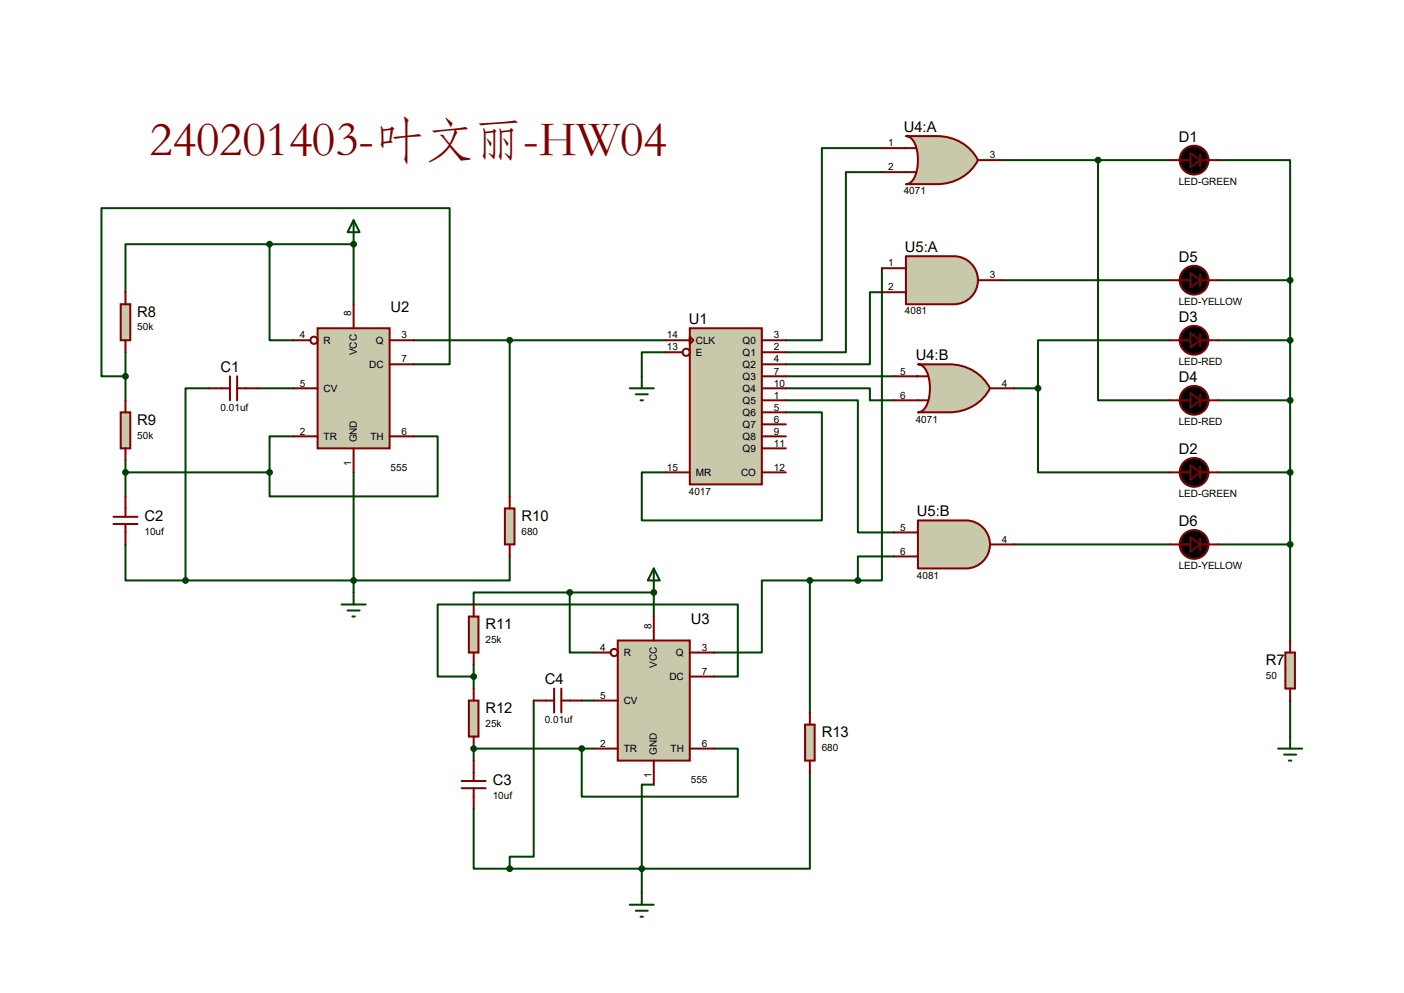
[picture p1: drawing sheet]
<svg xmlns="http://www.w3.org/2000/svg" width="297mm" height="210mm" viewBox="0 0 297 210" stroke-linecap="round" stroke-linejoin="round" font-family="sans-serif">
<g fill="none" stroke="#004000" stroke-width=".42">
<path d="M186.6 31.3h-12.7v40.7h-7.7M186.6 36.4h-7.7v38.1h-12.7M74.8 51.6v12.7M186.6 56.7v66.1h-5.1v-5.1h7.6M212 59.3h35.5M140.8 74.5h-5v5.1M166.2 79.6h22.9M186.6 61.8h-2.6v15.2h-17.8M257.7 72h15.2v63.5M54.5 82.1h7.6M166.2 87.2h7.7v22.9h-38.1v-10.2h5M166.2 84.7h15.3v27.9h7.6"/>
<path d="M166.2 82.1h17.8v2.6h5.1M257.7 84.7h15.2M257.7 99.9h15.2M214.5 115.1h33M257.7 115.1h15.2M272.9 148.2v7.6"/>
</g>
<circle cx="74.8" cy="51.6" r=".21" fill="#004000"/>
<g fill="none" stroke="#004000" stroke-width=".42">
<path d="M57 51.6h-30.5v10.2M57 51.6v20.4h5.1M57 51.6h17.8M26.5 74.5v10.2M87.5 77h7.6v-33h-73.6v35.6h5M26.5 97.4v7.6M26.5 99.9h30.5M44.3 82.1h-5.1v40.7M62.1 92.3h-5.1v7.6M74.8 99.9v25.4M87.5 92.3h5.1v12.7h-35.6v-5.1M26.5 115.1v7.7h12.7"/>
<path d="M107.8 117.7v5.1h-68.6M138.3 125.3v5.1M123.1 148.2h2.5"/>
</g>
<circle cx="138.3" cy="125.3" r=".21" fill="#004000"/>
<g fill="none" stroke="#004000" stroke-width=".42">
<path d="M212 33.9h35.5M232.3 33.9v50.8h15.2M257.7 33.9h15.2v25.4M257.7 59.3h15.2M272.9 59.3v12.7M87.5 72h53.3M107.8 72v33M247.5 72h-27.9v10.1M214.5 82.1h5.1M219.6 82.1v17.8h27.9M120.5 125.3h-20.3v2.5M120.5 125.3v12.7h5.1"/>
<path d="M120.5 125.3h17.8M171.3 122.8h-10.1v15.2h-10.2M171.3 122.8h10.2M171.3 122.8v27.9M100.2 158.3v2.6M112.9 148.2v33h-5.1v2.5M100.2 171v12.7h7.6M138.3 165.9h-2.5v17.8M171.3 163.4v20.3h-35.5M107.8 183.7h28M135.8 183.7v5.1"/>
</g>
<circle cx="100.2" cy="158.3" r=".21" fill="#004000"/>
<path d="M100.2 143.1h-7.6v-15.3h63.5v15.3h-5.1M100.2 158.3h25.4M100.2 140.5v5.1M123.1 158.3v10.2h33v-10.2h-5.1" fill="none" stroke="#004000" stroke-width=".42"/>
<path d="M145.9 69.4h15.3v33h-15.3z" fill="#c8c8aa" stroke="#800000" stroke-width=".42"/>
<g fill="none" stroke="#800000" stroke-width=".42">
<path d="M140.8 72h5.1M140.8 74.5h3.6M145.9 71.2l.8 .8-.8 .7zM161.2 72h5M161.2 74.5h5M161.2 77h5M161.2 79.6h5M140.8 99.9h5.1M161.2 99.9h5M161.2 82.1h5M161.2 84.7h5M161.2 87.2h5"/>
<path d="M161.2 89.7h5M161.2 92.3h5M161.2 94.8h5"/>
<circle cx="145.2" cy="74.5" r=".76"/>
</g>
<path d="M67.2 69.4h15.2v25.4h-15.2z" fill="#c8c8aa" stroke="#800000" stroke-width=".42"/>
<g fill="none" stroke="#800000" stroke-width=".42">
<path d="M62.1 72h3.6M74.8 64.3v5.1M82.4 72h5.1M82.4 77h5.1M62.1 92.3h5.1M62.1 82.1h5.1M74.8 94.8v5.1M82.4 92.3h5.1"/>
<circle cx="66.4" cy="72" r=".76"/>
</g>
<path d="M130.7 135.5h15.2v25.4h-15.2z" fill="#c8c8aa" stroke="#800000" stroke-width=".42"/>
<g fill="none" stroke="#800000" stroke-width=".42">
<path d="M125.6 138h3.6M138.3 130.4v5.1M145.9 138h5.1M125.6 158.3h5.1M125.6 148.2h5.1M145.9 143.1h5.1M145.9 158.3h5.1M138.3 160.9v5"/>
<circle cx="129.9" cy="138" r=".76"/>
</g>
<path d="M191.6 28.8h6.6a9.5 9.5 0 0 1 8.7 5.1 9.5 9.5 0 0 1-8.7 5h-6.6a2.51 2.51 0 0 0 2.2-2.2 9.1 9.1 0 0 0-.7-7l-.9-.8z" fill="#c8c8aa" stroke="#800000" stroke-width=".42"/>
<path d="M186.6 31.3h7.1M186.6 36.4h7.1M206.9 33.9h5.1" fill="none" stroke="#800000" stroke-width=".42"/>
<path d="M191.6 54.2h10.2a5.1 5.1 0 0 1 5.1 5.1 5.1 5.1 0 0 1-5.1 5h-10.2z" fill="#c8c8aa" stroke="#800000" stroke-width=".42"/>
<path d="M186.6 56.7h5M206.9 59.3h5.1M186.6 61.8h5" fill="none" stroke="#800000" stroke-width=".42"/>
<path d="M194.2 110.1h10.1a5.1 5.1 0 0 1 5.1 5 5.1 5.1 0 0 1-5.1 5.1h-10.1z" fill="#c8c8aa" stroke="#800000" stroke-width=".42"/>
<path d="M189.1 112.6h5.1M189.1 117.7h5.1M209.4 115.1h5.1" fill="none" stroke="#800000" stroke-width=".42"/>
<path d="M194.2 77h6.6a9.5 9.5 0 0 1 8.6 5.1 9.5 9.5 0 0 1-8.6 5.1h-6.6a2.51 2.51 0 0 0 2.1-2.2 9.1 9.1 0 0 0-.6-7.1l-1-.7z" fill="#c8c8aa" stroke="#800000" stroke-width=".42"/>
<path d="M189.1 79.6h7.1M189.1 84.7h7.1M209.4 82.1h5.1" fill="none" stroke="#800000" stroke-width=".42"/>
<path d="M271.9 138h2v7.6h-2z" fill="#c8c8aa" stroke="#800000" stroke-width=".42"/>
<g fill="none" stroke="#800000" stroke-width=".42">
<path d="M247.5 33.9h4.3M253.9 33.9h3.8M247.5 59.3h4.3M253.9 59.3h3.8M48.6 79.6v5.1M50.2 79.6v5.1M247.5 72h4.3M253.9 72h3.8M44.3 82.1h4.3M50.2 82.1h4.3M247.5 99.9h4.3M247.5 84.7h4.3"/>
<path d="M253.9 99.9h3.8M253.9 84.7h3.8M24 109.3h5.1M24 110.8h5.1M26.5 105v4.3M26.5 110.8v4.3M247.5 115.1h4.3M253.9 115.1h3.8M272.9 135.5v2.5M272.9 145.6v2.6"/>
</g>
<g fill="#000" stroke="#800000" stroke-width=".42">
<circle cx="252.6" cy="33.9" r="3"/>
<circle cx="252.6" cy="59.3" r="3"/>
<circle cx="252.6" cy="72" r="3"/>
<circle cx="252.6" cy="84.7" r="3"/>
<circle cx="252.6" cy="99.9" r="3"/>
<circle cx="252.6" cy="115.1" r="3"/>
</g>
<path d="M253.9 32.6v2.5M253.9 58v2.5M253.9 70.7v2.5M253.9 83.4v2.5M253.9 98.6v2.6M253.9 113.9v2.5" fill="none" stroke="#800000" stroke-width=".38"/>
<path d="M251.8 32.3l2.1 1.6-2.1 1.5zM251.8 57.7l2.1 1.6-2.1 1.5zM251.8 70.4l2.1 1.6-2.1 1.5zM251.8 98.4l2.1 1.5-2.1 1.5zM251.8 83.1l2.1 1.6-2.1 1.5zM251.8 113.6l2.1 1.5-2.1 1.6z" fill="#000" stroke="#800000" stroke-width=".38"/>
<path d="M135.8 79.6v2.5M133.2 82.1h5.1M134.5 83.4h2.5M135.5 84.7h.5M138.3 120.2l1.3 2.6h-2.6zM138.3 120.2v5.1M270.4 158.3h5.1M271.7 159.6h2.5M272.9 155.8v2.5M272.7 160.9h.5" fill="none" stroke="#004000" stroke-width=".42"/>
<g fill="#004000" stroke="#004000" stroke-width=".42">
<circle cx="181.5" cy="122.8" r=".51"/>
<circle cx="272.9" cy="72" r=".51"/>
<circle cx="272.9" cy="84.7" r=".51"/>
<circle cx="272.9" cy="99.9" r=".51"/>
<circle cx="272.9" cy="115.1" r=".51"/>
</g>
<path d="M25.5 64.3h2.1v7.7h-2.1z" fill="#c8c8aa" stroke="#800000" stroke-width=".42"/>
<path d="M26.5 61.8v2.5M26.5 72v2.5" fill="none" stroke="#800000" stroke-width=".42"/>
<path d="M25.5 87.2h2.1v7.6h-2.1z" fill="#c8c8aa" stroke="#800000" stroke-width=".42"/>
<path d="M26.5 84.7v2.5M26.5 94.8v2.6" fill="none" stroke="#800000" stroke-width=".42"/>
<path d="M74.8 46.6l1.3 2.5h-2.6zM74.8 46.6v5M72.3 127.8h5M73.5 129.1h2.6M74.5 130.4h.6M74.8 125.3v2.5" fill="none" stroke="#004000" stroke-width=".42"/>
<g fill="#004000" stroke="#004000" stroke-width=".42">
<circle cx="74.8" cy="51.6" r=".51"/>
<circle cx="57" cy="51.6" r=".51"/>
<circle cx="26.5" cy="79.6" r=".51"/>
<circle cx="57" cy="99.9" r=".51"/>
</g>
<path d="M106.8 107.5h2v7.6h-2z" fill="#c8c8aa" stroke="#800000" stroke-width=".42"/>
<path d="M107.8 105v2.5M107.8 115.1v2.6" fill="none" stroke="#800000" stroke-width=".42"/>
<g fill="#004000" stroke="#004000" stroke-width=".42">
<circle cx="74.8" cy="122.8" r=".51"/>
<circle cx="39.2" cy="122.8" r=".51"/>
<circle cx="26.5" cy="99.9" r=".51"/>
</g>
<path d="M99.2 148.2h2v7.6h-2z" fill="#c8c8aa" stroke="#800000" stroke-width=".42"/>
<path d="M100.2 145.6v2.6M100.2 155.8v2.5M112.9 148.2h4.3M117.2 145.6v5.1M118.7 145.6v5.1M118.7 148.2h4.4M97.7 165.2h5M97.7 166.7h5M100.2 160.9v4.3M100.2 166.7v4.3" fill="none" stroke="#800000" stroke-width=".42"/>
<path d="M99.2 130.4h2v7.6h-2z" fill="#c8c8aa" stroke="#800000" stroke-width=".42"/>
<path d="M100.2 127.8v2.6M100.2 138v2.5" fill="none" stroke="#800000" stroke-width=".42"/>
<path d="M133.2 191.3h5.1M134.5 192.6h2.5M135.5 193.9h.5M135.8 188.8v2.5" fill="none" stroke="#004000" stroke-width=".42"/>
<g fill="#004000" stroke="#004000" stroke-width=".42">
<circle cx="138.3" cy="125.3" r=".51"/>
<circle cx="120.5" cy="125.3" r=".51"/>
<circle cx="135.8" cy="183.7" r=".51"/>
<circle cx="107.8" cy="183.7" r=".51"/>
</g>
<path d="M170.3 153.2h2v7.7h-2z" fill="#c8c8aa" stroke="#800000" stroke-width=".42"/>
<path d="M171.3 150.7v2.5M171.3 160.9v2.5" fill="none" stroke="#800000" stroke-width=".42"/>
<g fill="#004000" stroke="#004000" stroke-width=".42">
<circle cx="171.3" cy="122.8" r=".51"/>
<circle cx="107.8" cy="72" r=".51"/>
<circle cx="219.6" cy="82.1" r=".51"/>
<circle cx="232.3" cy="33.9" r=".51"/>
<circle cx="272.9" cy="59.3" r=".51"/>
<circle cx="100.2" cy="158.3" r=".51"/>
<circle cx="123.1" cy="158.3" r=".51"/>
<circle cx="100.2" cy="143.1" r=".51"/>
</g>
<text font-size="10.5" fill="#800000" x="31.6" y="32.7">240201403-叶文丽-HW04</text>
<g font-size="3.1">
<text x="191.2" y="27.9">U4:A</text>
<text x="249.3" y="29.9">D1</text>
<text x="191.4" y="53.3">U5:A</text>
<text x="249.3" y="55.3">D5</text>
<text x="82.6" y="66">U2</text>
<text x="29" y="67">R8</text>
<text x="145.7" y="68.5">U1</text>
<text x="249.3" y="68">D3</text>
<text x="193.7" y="76.2">U4:B</text>
<text x="46.7" y="78.7">C1</text>
<text x="249.3" y="80.7">D4</text>
<text x="29" y="89.8">R9</text>
<text x="249.3" y="96">D2</text>
<text x="30.6" y="110.2">C2</text>
<text x="110.3" y="110.2">R10</text>
<text x="194" y="109.2">U5:B</text>
<text x="249.3" y="111.2">D6</text>
<text x="102.7" y="133">R11</text>
<text x="146.1" y="132">U3</text>
<text x="267.8" y="140.6">R7</text>
<text x="115.2" y="144.7">C4</text>
<text x="102.7" y="150.8">R12</text>
<text x="173.8" y="155.9">R13</text>
<text x="104.2" y="166">C3</text>
</g>
<g font-size="2.1">
<text x="187.9" y="30.9">1</text>
<text x="209.4" y="33.5">3</text>
<text x="187.9" y="36">2</text>
<text x="191.2" y="41.1">4071</text>
<text x="249.3" y="39.1">LED-GREEN</text>
<text x="187.9" y="56.3">1</text>
<text x="209.4" y="58.9">3</text>
<text x="187.9" y="61.4">2</text>
<text x="249.3" y="64.5">LED-YELLOW</text>
<text x="29" y="69.9">50k</text>
<text x="63.5" y="71.6">4</text>
<text x="74.3" y="66.9" transform="rotate(-90 74.3 66.9)">8</text>
<text x="85" y="71.6">3</text>
<text x="141.1" y="71.6">14</text>
<text x="163.7" y="71.6">3</text>
<text x="191.4" y="66.5">4081</text>
<text x="68.5" y="72.7">R</text>
<text x="75.5" y="75.1" transform="rotate(-90 75.5 75.1)">VCC</text>
<text x="78.1" y="77.8">DC</text>
<text x="79.5" y="72.7">Q</text>
<text x="85" y="76.7">7</text>
<text x="141.1" y="74.1">13</text>
<text x="147.2" y="72.7">CLK</text>
<text x="147.2" y="75.3">E</text>
<text x="157.1" y="72.7">Q0</text>
<text x="157.1" y="75.3">Q1</text>
<text x="157.1" y="77.8">Q2</text>
<text x="163.7" y="74.1">2</text>
<text x="163.7" y="76.7">4</text>
<text x="249.3" y="77.2">LED-RED</text>
<text x="63.5" y="81.7">5</text>
<text x="68.5" y="82.9">CV</text>
<text x="157.1" y="80.3">Q3</text>
<text x="157.1" y="82.9">Q4</text>
<text x="163.7" y="79.2">7</text>
<text x="163.7" y="81.7">10</text>
<text x="190.5" y="79.2">5</text>
<text x="212" y="81.7">4</text>
<text x="46.7" y="86.8">0.01uf</text>
<text x="157.1" y="85.4">Q5</text>
<text x="157.1" y="88">Q6</text>
<text x="163.7" y="84.3">1</text>
<text x="163.7" y="86.8">5</text>
<text x="163.7" y="89.4">6</text>
<text x="190.5" y="84.3">6</text>
<text x="193.7" y="89.4">4071</text>
<text x="249.3" y="89.9">LED-RED</text>
<text x="29" y="92.8">50k</text>
<text x="63.5" y="91.9">2</text>
<text x="68.5" y="93">TR</text>
<text x="75.5" y="93.6" transform="rotate(-90 75.5 93.6)">GND</text>
<text x="78.4" y="93">TH</text>
<text x="85" y="91.9">6</text>
<text x="157.1" y="90.5">Q7</text>
<text x="157.1" y="93">Q8</text>
<text x="157.1" y="95.6">Q9</text>
<text x="163.7" y="91.9">9</text>
<text x="163.7" y="94.4">11</text>
<text x="74.3" y="98.6" transform="rotate(-90 74.3 98.6)">1</text>
<text x="82.6" y="99.5">555</text>
<text x="141.1" y="99.5">15</text>
<text x="147.2" y="100.7">MR</text>
<text x="156.8" y="100.7">CO</text>
<text x="163.7" y="99.5">12</text>
<text x="145.7" y="104.6">4017</text>
<text x="249.3" y="105.1">LED-GREEN</text>
<text x="30.6" y="113.1">10uf</text>
<text x="110.3" y="113.1">680</text>
<text x="190.5" y="112.2">5</text>
<text x="190.5" y="117.3">6</text>
<text x="212" y="114.8">4</text>
<text x="194" y="122.4">4081</text>
<text x="249.3" y="120.4">LED-YELLOW</text>
<text x="102.7" y="135.9">25k</text>
<text x="127" y="137.6">4</text>
<text x="137.8" y="132.9" transform="rotate(-90 137.8 132.9)">8</text>
<text x="148.5" y="137.6">3</text>
<text x="132" y="138.8">R</text>
<text x="139" y="141.2" transform="rotate(-90 139 141.2)">VCC</text>
<text x="141.6" y="143.8">DC</text>
<text x="143" y="138.8">Q</text>
<text x="148.5" y="142.7">7</text>
<text x="267.8" y="143.6">50</text>
<text x="127" y="147.8">5</text>
<text x="132" y="148.9">CV</text>
<text x="102.7" y="153.7">25k</text>
<text x="115.2" y="152.9">0.01uf</text>
<text x="127" y="157.9">2</text>
<text x="132" y="159.1">TR</text>
<text x="139" y="159.6" transform="rotate(-90 139 159.6)">GND</text>
<text x="141.9" y="159.1">TH</text>
<text x="148.5" y="157.9">6</text>
<text x="173.8" y="158.8">680</text>
<text x="137.8" y="164.6" transform="rotate(-90 137.8 164.6)">1</text>
<text x="146.1" y="165.6">555</text>
<text x="104.2" y="169">10uf</text>
</g>
</svg>
